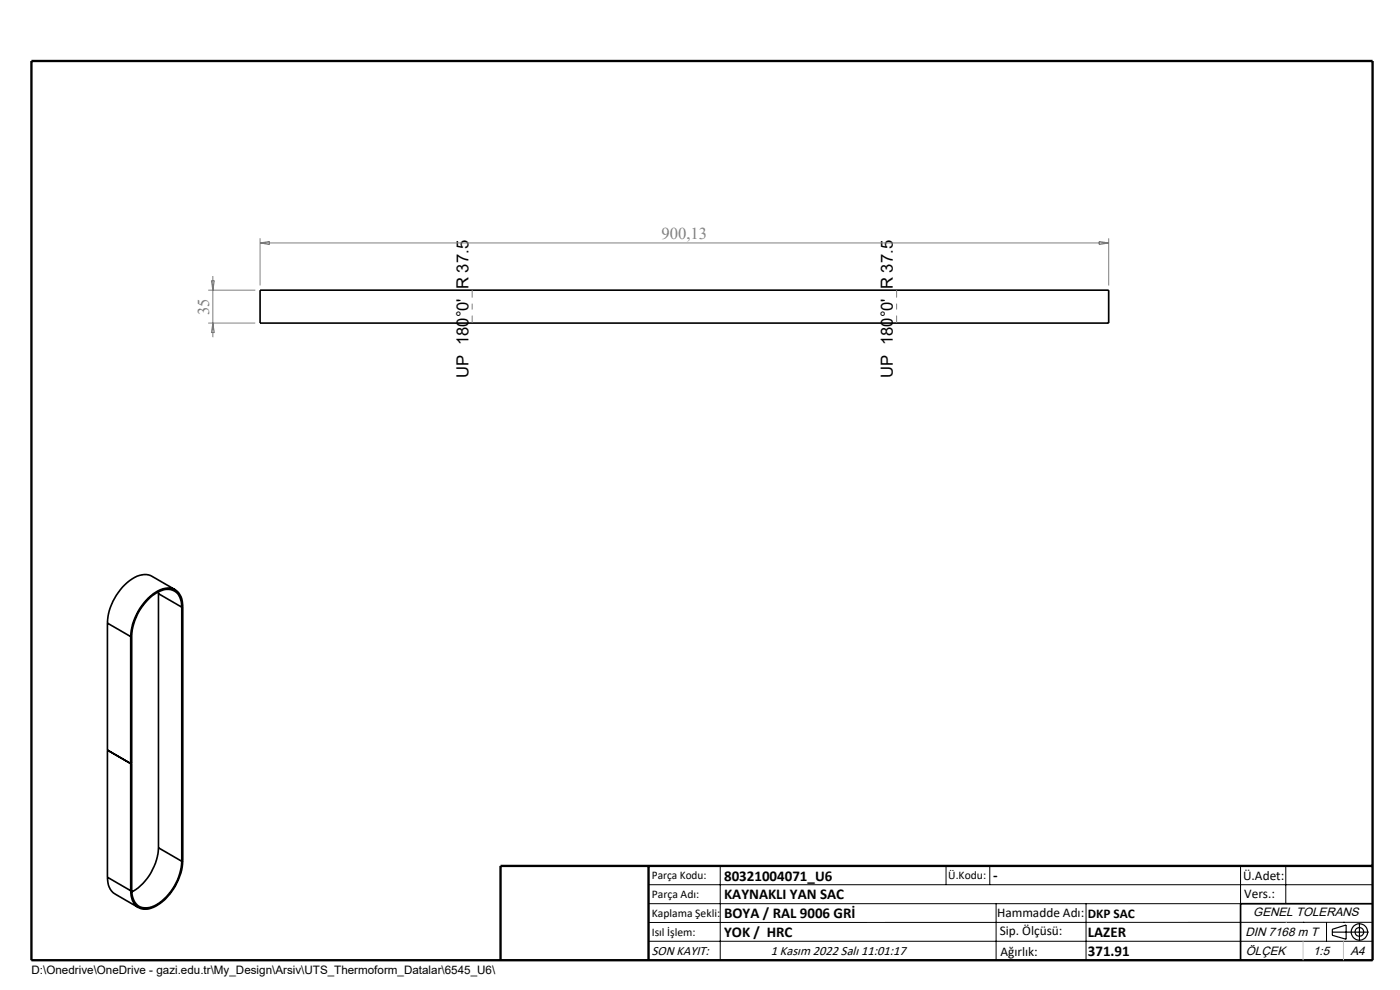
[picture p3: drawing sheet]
<svg xmlns="http://www.w3.org/2000/svg" width="297mm" height="210mm" viewBox="0 0 297 210" stroke-linecap="round" stroke-linejoin="round" font-family="sans-serif">
<g fill="none" stroke="#000" stroke-width=".35">
<path d="M55.2 61.6h180v6.9h-180zM22.8 132.2l4.9 2.8M22.8 132.2v53.9M27.7 135v53.9M27.9 134.9l-.2 .1M27.9 134.9v53.9M33.6 125.5v.4M33.6 125.9l5 2.9M33.6 125.9v53.9M37.1 125.1l-4.9-2.9a4.4 4.4 0 0 0-4.7 .9 12.4 12.4 0 0 0-4.7 9.1M38.6 128.8a3.2 3.2 0 0 0-2.9-3.8 7.1 7.1 0 0 0-5.4 3.5 11.6 11.6 0 0 0-2.4 6.4M38.6 128.8v53.9"/>
<path d="M38.8 128.7a3.5 3.5 0 0 0-2.8-4 7.6 7.6 0 0 0-5.9 3.8 12.1 12.1 0 0 0-2.4 6.5M38.8 128.7l-.2 .1M38.8 128.7v53.9M22.8 159.1l4.9 2.9 .2-.2M22.8 159.1h.1M33.6 179.8a11.6 11.6 0 0 1-5.6 9.4M33.6 179.8l5 2.9M22.8 186.1a3.9 3.9 0 0 0 1.6 3.5l5 2.9M22.8 186.1l4.9 2.8M27.9 188.8l-.2 .1M38.6 182.7a11.3 11.3 0 0 1-6.4 9.7 2.91 2.91 0 0 1-4.2-2.5l-.1-1.1M38.8 182.6a11.6 11.6 0 0 1-6.8 10.1 3 3 0 0 1-4.2-2.6l-.1-1.2"/>
<path d="M38.8 182.6l-.2 .1M291.2 191.7h-28v12"/>
</g>
<g fill="none" stroke="#000" stroke-width=".25">
<path d="M282.6 197.7h7.8M282.6 197.1l3-.9v3l-3-.8zM288.4 195.8v3.8M106.2 203.7h185"/>
<circle cx="288.4" cy="197.7" r="1.74"/>
<circle cx="288.4" cy="197.7" r=".93"/>
</g>
<g fill="none" stroke="#000" stroke-width=".21">
<path d="M137.6 187.7h153.6M137.6 191.7h153.6M137.6 199.7h153.6M152.8 183.7v20M200.7 183.7v4M210 183.7v4M211.3 191.7v12M230.4 191.7v12M263.2 183.7v20M272.8 183.7v8M276.4 195.6h.1M281.4 195.6v4.1"/>
<path d="M285 195.6h.1M291.2 195.6l-153.6 .1"/>
</g>
<path d="M6.7 12.9h284.5v190.8h-284.5zM137.6 183.7v20M291.2 183.7h-185v20" fill="none" stroke="#000" stroke-width=".5"/>
<path d="M100.2 68.5v-7M190.2 61.5v7" fill="none" stroke="#808080" stroke-width=".21" stroke-dasharray="15.2 1.3 1.3 1.3" stroke-dashoffset="13.6" stroke-linecap="butt"/>
<path d="M276.4 199.7v4M285 199.7v4" fill="none" stroke="#c0c0c0" stroke-width=".21"/>
<path d="M272.8 195.6h.1" fill="none" stroke="#c0c0c0" stroke-width=".25"/>
<path d="M44.8 59.5h.7l-.3 2.1zM45.2 58.6v12.9M55.2 50.5v10.1M55.2 51.5h180M55.2 51.5l1.9-.3v.7zM233.2 51.2l2 .3-2 .4zM235.2 50.5v10.1M44.2 61.6h10M44.2 68.5h10M45.2 68.5l.3 2h-.7z" fill="none" stroke="#808080" stroke-width=".21"/>
<g font-size="3.5" fill="#808080">
<text x="140.3" y="50.7">900,13</text>
<text x="44.3" y="66.8" transform="rotate(-90 44.3 66.8)">35</text>
</g>
<g font-size="3.5">
<text x="99.4" y="80.1" transform="rotate(-90 99.4 80.1)">UP 180°0' R 37.5</text>
<text x="189.4" y="80.1" transform="rotate(-90 189.4 80.1)">UP 180°0' R 37.5</text>
</g>
<g font-size="3.2">
<text x="153.6" y="186.8">80321004071_U6</text>
<text x="153.6" y="190.8">KAYNAKLI YAN SAC</text>
<text x="210.7" y="186.6">-</text>
<text x="153.6" y="194.8">BOYA / RAL 9006 GRİ</text>
<text x="153.6" y="198.8">YOK / HRC</text>
<text x="230.8" y="198.7">LAZER</text>
<text x="230.8" y="202.8">371.91</text>
</g>
<g font-size="2.8">
<text x="263.7" y="186.7">Ü.Adet:</text>
<text x="263.9" y="190.5">Vers.:</text>
<text x="211.5" y="194.5">Hammadde Adı:</text>
<text x="230.8" y="194.7">DKP SAC</text>
<text x="138.3" y="202.6">SON KAYIT:</text>
<text x="163.5" y="202.6">1 Kasım 2022 Salı 11:01:17</text>
<text x="212.1" y="198.4">Sip. Ölçüsü:</text>
<text x="212.2" y="202.7">Ağırlık:</text>
</g>
<g font-size="2.6">
<text x="265.9" y="194.4">GENEL TOLERANS</text>
<text x="264.2" y="198.5">DIN 7168 m T</text>
<text x="264.3" y="202.6">ÖLÇEK</text>
<text x="278.5" y="202.6">1:5</text>
<text x="286.5" y="202.6">A4</text>
</g>
<g font-size="2.5">
<text x="138.3" y="186.4">Parça Kodu:</text>
<text x="138.3" y="190.5">Parça Adı:</text>
<text x="201.2" y="186.5">Ü.Kodu:</text>
<text x="138.3" y="194.5">Kaplama Şekli:</text>
<text x="138.3" y="198.6">Isıl İşlem:</text>
<text x="6.7" y="206.7">D:\Onedrive\OneDrive - gazi.edu.tr\My_Design\Arsiv\UTS_Thermoform_Datalar\6545_U6\</text>
</g>
</svg>
